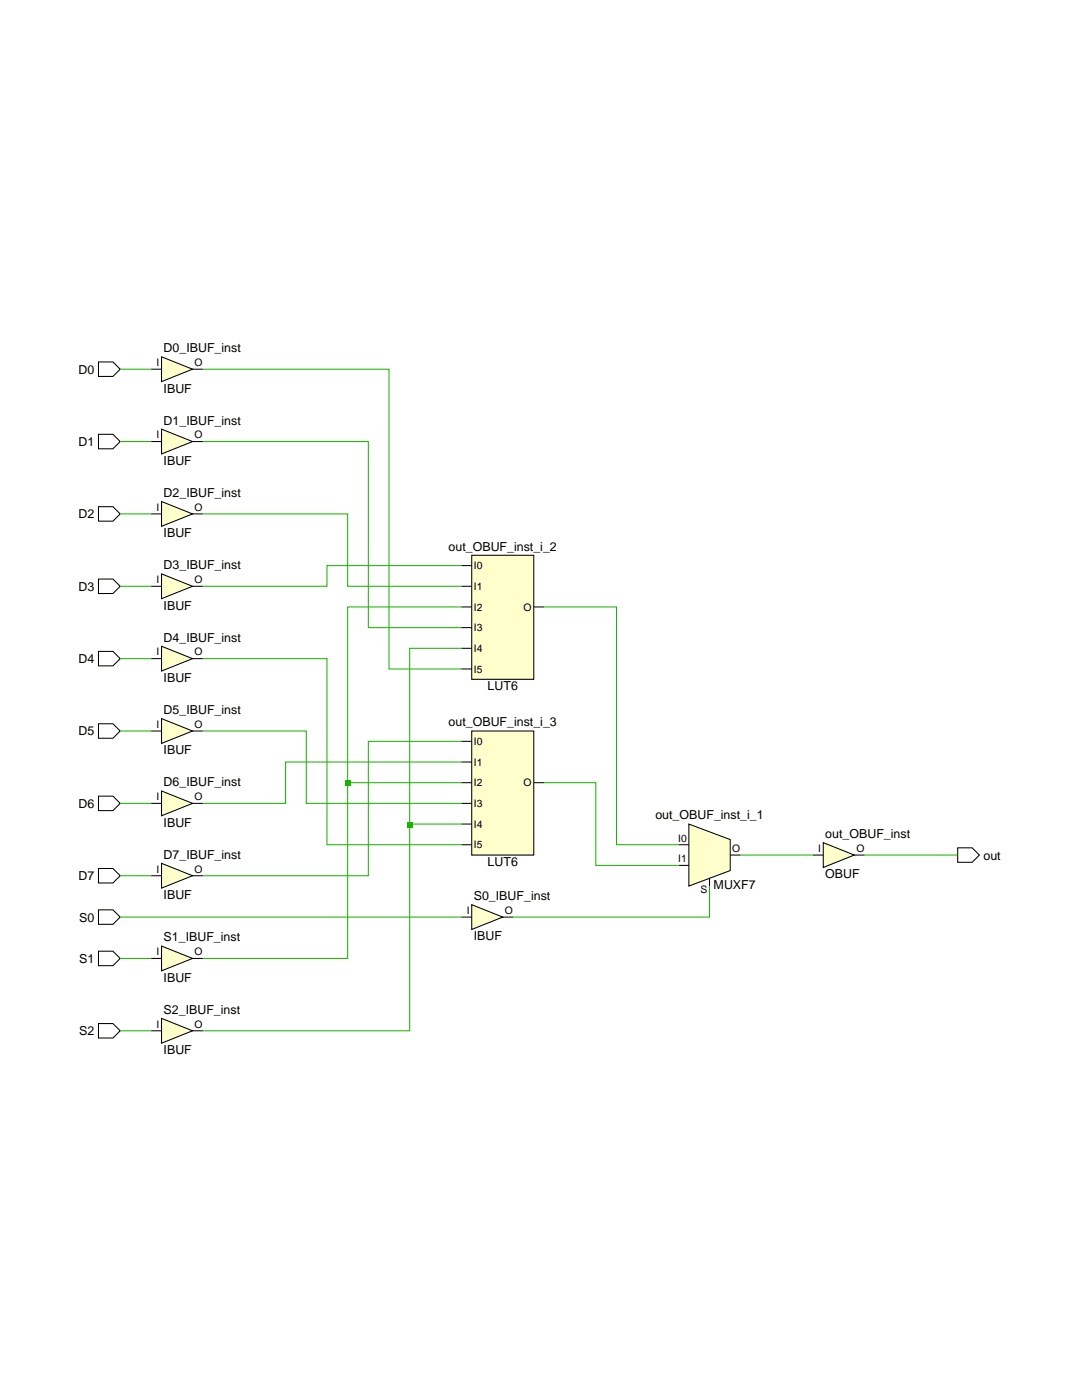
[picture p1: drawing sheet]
<svg xmlns="http://www.w3.org/2000/svg" width="216mm" height="279mm" viewBox="0 0 216 279" stroke-linecap="round" stroke-linejoin="round" font-family="sans-serif">
<path d="M19.7 72.2h2.8l1.5 1.5-1.5 1.4h-2.8zM19.7 86.7h2.8l1.5 1.4-1.5 1.5h-2.8zM19.7 101.1h2.8l1.5 1.5-1.5 1.4h-2.8zM19.7 115.6h2.8l1.5 1.4-1.5 1.5h-2.8zM19.7 130h2.8l1.5 1.4-1.5 1.5h-2.8zM19.7 144.4h2.8l1.5 1.5-1.5 1.4h-2.8zM19.7 158.9h2.8l1.5 1.4-1.5 1.5h-2.8zM19.7 173.3h2.8l1.5 1.5-1.5 1.4h-2.8zM19.7 181.6h2.8l1.5 1.4-1.5 1.5h-2.8zM19.7 189.8h2.8l1.5 1.5-1.5 1.4h-2.8zM19.7 204.3h2.8l1.5 1.4-1.5 1.5h-2.8z" fill="none" stroke="#000" stroke-width=".21"/>
<path d="M32.2 71.2l6.2 2.5-6.2 2.5z" fill="#ffc"/>
<path d="M30.2 73.7h2M32.2 71.2l6.2 2.5-6.2 2.5zM38.4 73.7h2.1" fill="none" stroke="#000" stroke-width=".21"/>
<path d="M32.2 85.6l6.2 2.5-6.2 2.5z" fill="#ffc"/>
<path d="M30.2 88.1h2M32.2 85.6l6.2 2.5-6.2 2.5zM38.4 88.1h2.1" fill="none" stroke="#000" stroke-width=".21"/>
<path d="M32.2 100.1l6.2 2.5-6.2 2.4z" fill="#ffc"/>
<path d="M30.2 102.6h2M32.2 100.1l6.2 2.5-6.2 2.4zM38.4 102.6h2.1" fill="none" stroke="#000" stroke-width=".21"/>
<path d="M32.2 114.5l6.2 2.5-6.2 2.5z" fill="#ffc"/>
<path d="M30.2 117h2M32.2 114.5l6.2 2.5-6.2 2.5zM38.4 117h2.1" fill="none" stroke="#000" stroke-width=".21"/>
<path d="M32.2 129l6.2 2.4-6.2 2.5z" fill="#ffc"/>
<path d="M30.2 131.4h2M32.2 129l6.2 2.4-6.2 2.5zM38.4 131.4h2.1" fill="none" stroke="#000" stroke-width=".21"/>
<path d="M32.2 143.4l6.2 2.5-6.2 2.5z" fill="#ffc"/>
<path d="M30.2 145.9h2M32.2 143.4l6.2 2.5-6.2 2.5zM38.4 145.9h2.1" fill="none" stroke="#000" stroke-width=".21"/>
<path d="M32.2 157.9l6.2 2.4-6.2 2.5z" fill="#ffc"/>
<path d="M32.2 157.9l6.2 2.4-6.2 2.5zM30.2 160.3h2M38.4 160.3h2.1" fill="none" stroke="#000" stroke-width=".21"/>
<path d="M32.2 172.3l6.2 2.5-6.2 2.4z" fill="#ffc"/>
<path d="M30.2 174.8h2M32.2 172.3l6.2 2.5-6.2 2.4zM38.4 174.8h2.1" fill="none" stroke="#000" stroke-width=".21"/>
<path d="M32.2 188.8l6.2 2.5-6.2 2.5z" fill="#ffc"/>
<path d="M30.2 191.3h2M32.2 188.8l6.2 2.5-6.2 2.5zM38.4 191.3h2.1" fill="none" stroke="#000" stroke-width=".21"/>
<path d="M32.2 203.2l6.2 2.5-6.2 2.5z" fill="#ffc"/>
<path d="M30.2 205.7h2M32.2 203.2l6.2 2.5-6.2 2.5zM38.4 205.7h2.1" fill="none" stroke="#000" stroke-width=".21"/>
<path d="M94.1 110.8h12.4v24.8h-12.4z" fill="#ffc"/>
<path d="M92.1 112.9h2M92.1 117h2M94.1 110.8h12.4v24.8h-12.4zM92.1 121.1h2M92.1 125.3h2M92.1 129.4h2M92.1 133.5h2M106.5 121.1h2.1" fill="none" stroke="#000" stroke-width=".21"/>
<path d="M94.1 145.9h12.4v24.7h-12.4z" fill="#ffc"/>
<path d="M92.1 156.2h2M92.1 148h2M92.1 152.1h2M94.1 145.9h12.4v24.7h-12.4zM106.5 156.2h2.1M92.1 160.3h2M92.1 164.5h2M92.1 168.6h2" fill="none" stroke="#000" stroke-width=".21"/>
<path d="M94.1 180.5l6.2 2.5-6.2 2.5z" fill="#ffc"/>
<path d="M92.1 183h2M94.1 180.5l6.2 2.5-6.2 2.5zM100.3 183h2.1" fill="none" stroke="#000" stroke-width=".21"/>
<path d="M137.5 164.5l8.2 3.1v6.1l-8.2 3.1z" fill="#ffc"/>
<path d="M135.4 168.6h2.1M135.4 172.7h2.1M137.5 164.5l8.2 3.1v6.1l-8.2 3.1zM141.6 175.2v1.6M145.7 170.6h2.1" fill="none" stroke="#000" stroke-width=".21"/>
<path d="M164.3 168.2l6.2 2.4-6.2 2.5z" fill="#ffc"/>
<path d="M162.2 170.6h2.1M164.3 168.2l6.2 2.4-6.2 2.5zM170.5 170.6h2M191.1 169.2h2.9l1.4 1.4-1.4 1.5h-2.9z" fill="none" stroke="#000" stroke-width=".21"/>
<g fill="none" stroke="#19b400" stroke-width=".21">
<path d="M24 73.7h6.2M40.5 73.7h37.1v59.8h14.5M24 88.1h6.2M40.5 88.1h33v37.2h18.6M24 102.6h6.2M24 117h6.2M40.5 102.6h28.9v14.4h22.7M92.1 112.9h-26.9v4.1h-24.7M24 131.4h6.2M40.5 131.4h24.7v37.2h26.9M92.1 121.1h-22.7v70.2h-28.9M24 145.9h6.2"/>
<path d="M40.5 145.9h20.6v14.4h31M69.4 156.2h22.7M92.1 152.1h-35.1v8.2h-16.5M92.1 148h-18.6v26.8h-33M24 160.3h6.2M24 174.8h6.2M141.6 176.8v6.2h-39.2M24 183h68.1M24 191.3h6.2"/>
</g>
<path d="M69 155.8h1v1h-1z" fill="#19b400"/>
<path d="M92.1 129.4h-10.4v76.3h-41.2M81.7 164.5h10.4M24 205.7h6.2" fill="none" stroke="#19b400" stroke-width=".21"/>
<path d="M81.3 164h1.1v1.1h-1.1z" fill="#19b400"/>
<path d="M108.6 121.1h14.4v47.5h12.4M108.6 156.2h10.3v16.5h16.5M147.8 170.6h14.4M172.5 170.6h18.6" fill="none" stroke="#19b400" stroke-width=".21"/>
<g font-size="2.5">
<text x="32.6" y="70.3">D0_IBUF_inst</text>
<text x="15.7" y="74.6">D0</text>
<text x="32.6" y="78.3">IBUF</text>
<text x="15.7" y="89">D1</text>
<text x="32.6" y="84.7">D1_IBUF_inst</text>
<text x="32.6" y="92.8">IBUF</text>
<text x="32.6" y="99.2">D2_IBUF_inst</text>
<text x="15.7" y="103.5">D2</text>
<text x="32.6" y="107.2">IBUF</text>
<text x="32.6" y="113.6">D3_IBUF_inst</text>
<text x="89.5" y="109.9">out_OBUF_inst_i_2</text>
<text x="15.7" y="117.9">D3</text>
<text x="32.6" y="121.7">IBUF</text>
<text x="32.6" y="128">D4_IBUF_inst</text>
<text x="15.7" y="132.3">D4</text>
<text x="32.6" y="136.1">IBUF</text>
<text x="97.3" y="137.8">LUT6</text>
<text x="32.6" y="142.5">D5_IBUF_inst</text>
<text x="15.7" y="146.8">D5</text>
<text x="89.5" y="145">out_OBUF_inst_i_3</text>
<text x="32.6" y="150.6">IBUF</text>
<text x="15.7" y="161.2">D6</text>
<text x="32.6" y="156.9">D6_IBUF_inst</text>
<text x="32.6" y="165">IBUF</text>
<text x="130.8" y="163.5">out_OBUF_inst_i_1</text>
<text x="164.7" y="167.2">out_OBUF_inst</text>
<text x="32.6" y="171.4">D7_IBUF_inst</text>
<text x="97.3" y="172.8">LUT6</text>
<text x="196.2" y="171.5">out</text>
<text x="15.7" y="175.7">D7</text>
<text x="32.6" y="179.4">IBUF</text>
<text x="94.5" y="179.6">S0_IBUF_inst</text>
<text x="142.4" y="177.4">MUXF7</text>
<text x="164.7" y="175.3">OBUF</text>
<text x="15.8" y="183.9">S0</text>
<text x="32.6" y="187.9">S1_IBUF_inst</text>
<text x="94.5" y="187.7">IBUF</text>
<text x="15.8" y="192.2">S1</text>
<text x="32.6" y="195.9">IBUF</text>
<text x="32.6" y="202.3">S2_IBUF_inst</text>
<text x="15.8" y="206.6">S2</text>
<text x="32.6" y="210.4">IBUF</text>
</g>
<g font-size="2.1">
<text x="31.2" y="73">I</text>
<text x="38.8" y="73">O</text>
<text x="31.2" y="87.5">I</text>
<text x="38.8" y="87.5">O</text>
<text x="31.2" y="101.9">I</text>
<text x="38.8" y="101.9">O</text>
<text x="94.5" y="113.6">I0</text>
<text x="31.2" y="116.4">I</text>
<text x="38.8" y="116.4">O</text>
<text x="94.5" y="117.7">I1</text>
<text x="94.5" y="121.9">I2</text>
<text x="94.5" y="126">I3</text>
<text x="104.5" y="121.9">O</text>
<text x="31.2" y="130.8">I</text>
<text x="38.8" y="130.8">O</text>
<text x="94.5" y="130.1">I4</text>
<text x="94.5" y="134.3">I5</text>
<text x="31.2" y="145.3">I</text>
<text x="38.8" y="145.3">O</text>
<text x="94.5" y="148.7">I0</text>
<text x="94.5" y="152.8">I1</text>
<text x="31.2" y="159.7">I</text>
<text x="38.8" y="159.7">O</text>
<text x="94.5" y="156.9">I2</text>
<text x="94.5" y="161.1">I3</text>
<text x="104.5" y="156.9">O</text>
<text x="94.5" y="165.2">I4</text>
<text x="135.3" y="167.9">I0</text>
<text x="94.5" y="169.3">I5</text>
<text x="135.3" y="172.1">I1</text>
<text x="146.1" y="170">O</text>
<text x="163.3" y="170">I</text>
<text x="170.9" y="170">O</text>
<text x="31.2" y="174.1">I</text>
<text x="38.8" y="174.1">O</text>
<text x="139.8" y="178.3">S</text>
<text x="93.1" y="182.4">I</text>
<text x="100.7" y="182.4">O</text>
<text x="31.2" y="190.6">I</text>
<text x="38.8" y="190.6">O</text>
<text x="31.2" y="205.1">I</text>
<text x="38.8" y="205.1">O</text>
</g>
</svg>
